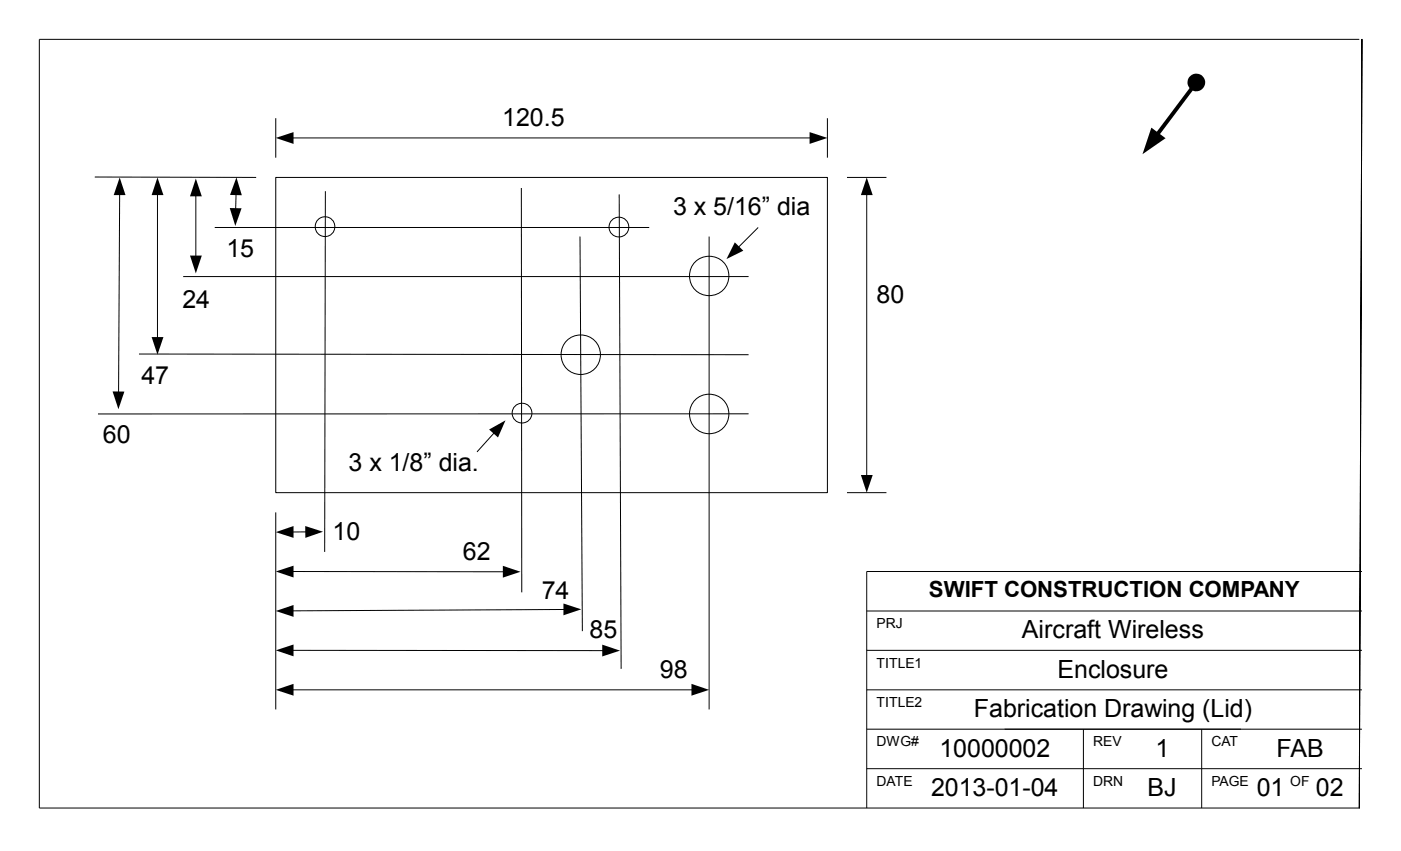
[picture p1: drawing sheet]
<svg xmlns="http://www.w3.org/2000/svg" width="356mm" height="216mm" viewBox="0 0 356 216" stroke-linecap="round" stroke-linejoin="round" font-family="sans-serif">
<path d="M220 145v60M220 165h125.7M10 205h335" fill="none" stroke="#000" stroke-width=".25"/>
<path d="M345.7 10l-.7 195z" fill-rule="evenodd" fill="#9cf"/>
<path d="M345 10h-335v195M345.7 10l-.7 195zM220 155h125.7M220 145h125.7M220 175h125.7M220 185h125.7M220 195h125.7M275 185v20M305 185v20" fill="none" stroke="#000" stroke-width=".25"/>
<path d="M70 45h140v80h-140z" fill-rule="evenodd" fill="#fff"/>
<path d="M70 30v10M73.6 35h132.8M210 30v10M70 45h140v80h-140zM215 45h10M220 48.6v72.8M215 125h10" fill="none" stroke="#000" stroke-width=".25"/>
<path d="M70 35l4.5-1.5v3zM205.5 33.5l4.5 1.5-4.5 1.5zM220 45l1.5 4.5h-3zM218.5 120.5h3l-1.5 4.5z" fill="#000"/>
<circle cx="82.5" cy="57.5" r="2.51" fill="#fff"/>
<circle cx="82.5" cy="57.5" r="2.51" fill="none" stroke="#000" stroke-width=".25"/>
<circle cx="157.1" cy="57.6" r="2.51" fill="#fff"/>
<circle cx="157.1" cy="57.6" r="2.51" fill="none" stroke="#000" stroke-width=".25"/>
<circle cx="132.5" cy="104.8" r="2.51" fill="#fff"/>
<g fill="none" stroke="#000" stroke-width=".25">
<path d="M24.1 44.9l40.9 .1M54.5 57.7h110.3M82.6 48.5l-.2 91.5M132.3 47.7l.1 102.6M157.2 49.3l.5 120.4M70 130v50"/>
<circle cx="132.5" cy="104.8" r="2.51"/>
</g>
<circle cx="180" cy="70" r="5" fill="#fff"/>
<circle cx="180" cy="70" r="5" fill="none" stroke="#000" stroke-width=".25"/>
<circle cx="180" cy="105" r="5" fill="#fff"/>
<g fill="none" stroke="#000" stroke-width=".25">
<path d="M30.4 48.6l-.3 51.6M40 48.6v37.8M59.9 48.6l-.1 5.1M192.4 57.7l-5.4 5.5M180 60v120M125.9 109.3l-4.8 5.4M190 105h-165.1M78.4 134.9l-4.8 .1M73.6 145l54.9 .1M143.9 154.6l-70.3 .4M73.6 165l80.2 .1M73.6 175h102.8"/>
<circle cx="180" cy="105" r="5"/>
</g>
<g fill="#000">
<path d="M30.4 45l1.5 4.5h-3zM40 45l1.5 4.5h-3zM58.3 52.8h3l-1.6 4.5zM60 45l1.4 4.5h-3zM186.5 61.5l2.2 2.1-4.3 2.1zM38.5 85.5h3l-1.5 4.5zM28.6 99.3h3l-1.5 4.5zM124.1 109l4.2-2.4-1.9 4.4zM70 135l4.5-1.5v3zM77.5 133.5l4.5 1.4-4.5 1.6zM70 145l4.5-1.5v3zM70 155l4.5-1.5v3z"/>
<path d="M127.6 143.5l4.5 1.6-4.5 1.4zM143 153.1l4.5 1.5-4.5 1.5zM70 165l4.5-1.5v3zM70 175l4.5-1.5v3zM152.9 163.5l4.5 1.6-4.5 1.4zM175.5 173.5l4.5 1.5-4.5 1.5z"/>
</g>
<circle cx="147.4" cy="90" r="5" fill="#fff"/>
<g fill="none" stroke="#000" stroke-width=".25">
<path d="M49.7 48.9v16.9M46.5 70.2h143.5M147.2 60l.6 100.1M35.3 89.8l154.7 .2"/>
<circle cx="147.4" cy="90" r="5"/>
</g>
<path d="M302.8 22l-9.6 12.8" fill="none" stroke="#000" stroke-width="1" stroke-linecap="butt"/>
<g fill="#000">
<path d="M292.2 32.4l3.6 2.7-5.8 4zM49.7 45.3l1.5 4.5h-3zM48.2 64.8h3l-1.5 4.6z"/>
<circle cx="303.7" cy="20.9" r="2.24"/>
</g>
<g font-size="6.3">
<text x="127.5" y="32">120.5</text>
<text x="170.9" y="54.5">3 x 5/16” dia</text>
<text x="57.5" y="65.2">15</text>
<text x="222.5" y="77">80</text>
<text x="46.3" y="78.1">24</text>
<text x="35.9" y="97.3">47</text>
<text x="26.1" y="112.4">60</text>
<text x="88.5" y="119.5">3 x 1/8” dia.</text>
<text x="84.4" y="137">10</text>
<text x="117.5" y="142">62</text>
<text x="137.5" y="152">74</text>
<text x="149.6" y="162">85</text>
<text x="259.4" y="162">Aircraft Wireless</text>
<text x="167.5" y="172">98</text>
<text x="268.4" y="172">Enclosure</text>
<text x="247.2" y="182">Fabrication Drawing (Lid)</text>
<text x="238.4" y="192">10000002</text>
<text x="293.3" y="192">1</text>
<text x="324" y="192">FAB</text>
<text x="236.3" y="202">2013-01-04</text>
<text x="291.3" y="202">BJ</text>
<text x="319" y="202">01</text>
<text x="334" y="202">02</text>
</g>
<text font-size="5.6" x="235.8" y="151.4">SWIFT CONSTRUCTION COMPANY</text>
<g font-size="3.5">
<text x="222.5" y="159.4">PRJ</text>
<text x="222.5" y="169.4">TITLE1</text>
<text x="222.5" y="179.4">TITLE2</text>
<text x="222.5" y="189.4">DWG#</text>
<text x="277.5" y="189.4">REV</text>
<text x="307.5" y="189.4">CAT</text>
<text x="222.5" y="199.4">DATE</text>
<text x="277.5" y="199.4">DRN</text>
<text x="307.5" y="199.4">PAGE</text>
<text x="327.5" y="199.4">OF</text>
</g>
</svg>
